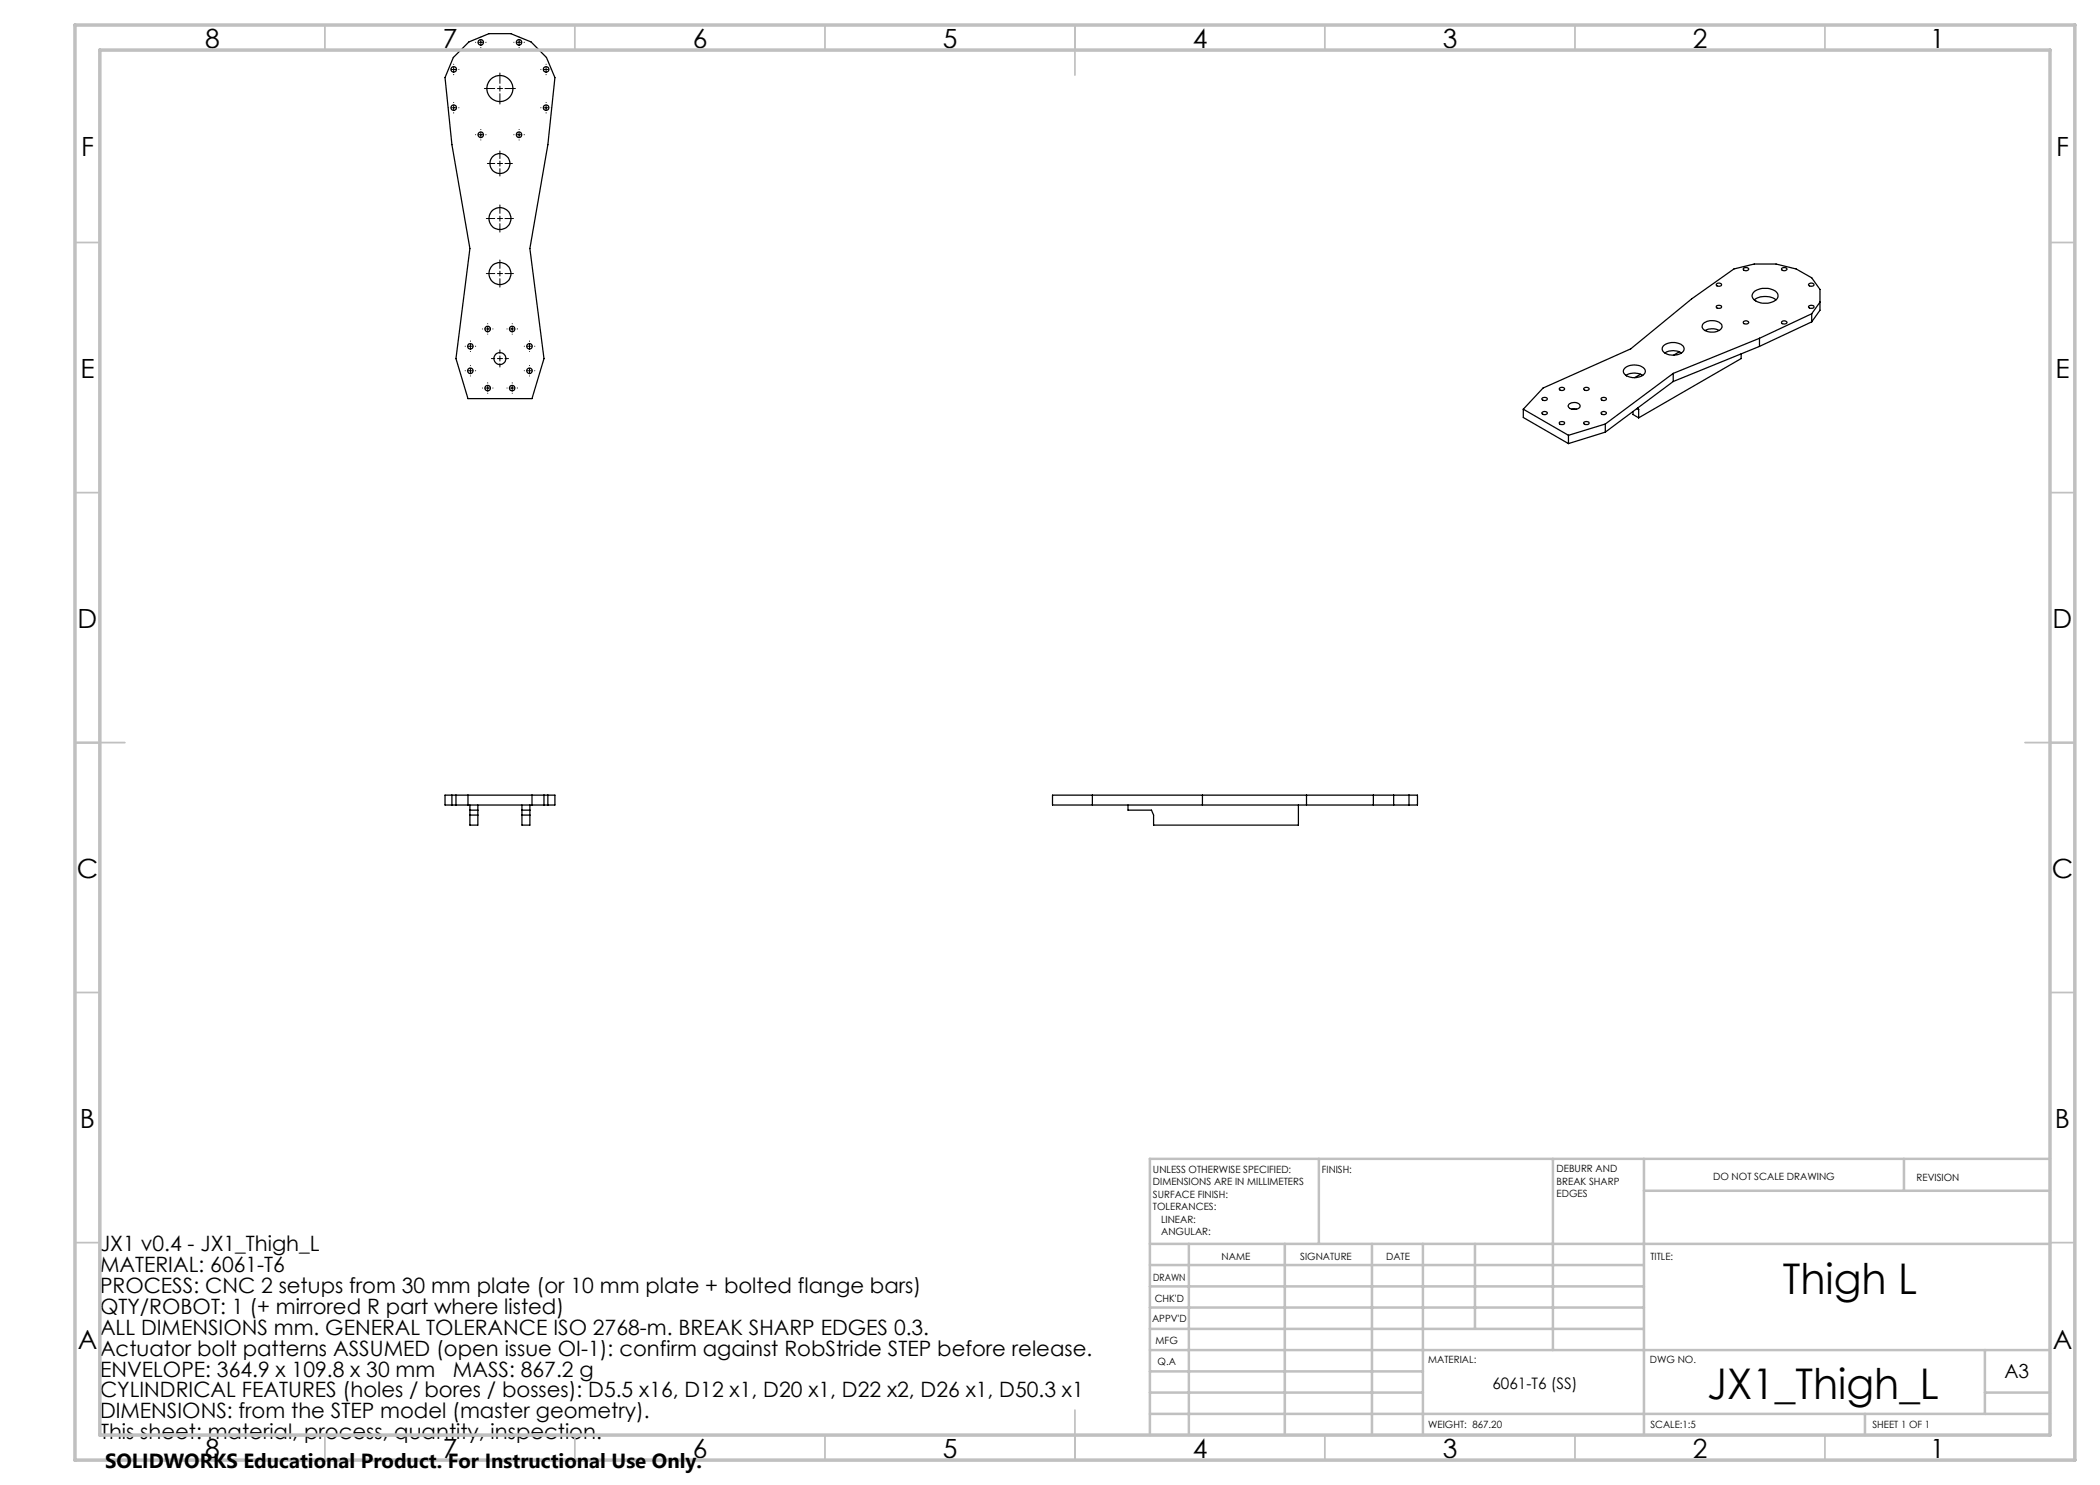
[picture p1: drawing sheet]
<svg xmlns="http://www.w3.org/2000/svg" width="420mm" height="297mm" viewBox="0 0 420 297" stroke-linecap="round" stroke-linejoin="round" font-family="sans-serif">
<g fill="none" stroke="#000" stroke-width=".25">
<path d="M90.7 11.5l3.1-3.1 4-1.7h4.4l4 1.7 3.1 3.1 1.7 4-1.4 13.4-3.6 20.8 2.8 22-2.4 8h-12.8l-2.4-8 2.8-22-3.6-20.8-1.4-13.4zM343.3 56.8a.54 .54 0 0 1 .6-.2 .54 .54 0 0 1 .4 .5 .54 .54 0 0 1-.6 .2 .54 .54 0 0 1-.4-.5zM348.8 53.6a.67 .67 0 0 1 .9 .3 .61 .61 0 0 1-.5 .3 .61 .61 0 0 1-.5-.4zM350.7 58.5a3.7 3.7 0 0 1 4.8 .1 1.31 1.31 0 0 1-1.2 1.9 3.3 3.3 0 0 1-3.8-1l-.1-.4zM350.8 60a3.9 3.9 0 0 1 4.4 0M356.3 53.7a.66 .66 0 0 1 1.1 .2 .61 .61 0 0 1-.6 .3 .61 .61 0 0 1-.5-.4zM361.8 56.8a.54 .54 0 0 1 .6-.2 .54 .54 0 0 1 .4 .5 .66 .66 0 0 1-1.1-.2zM308.4 79.7a.64 .64 0 0 1 1.1 .1 .61 .61 0 0 1-.6 .3 .61 .61 0 0 1-.5-.4zM311.9 77.6a.54 .54 0 0 1 .6-.2 .54 .54 0 0 1 .4 .5 .54 .54 0 0 1-.6 .2 .54 .54 0 0 1-.4-.5zM316.8 77.6a.54 .54 0 0 1 .6-.2 .54 .54 0 0 1 .4 .5 .66 .66 0 0 1-1.1-.2zM320.4 79.5a.54 .54 0 0 1 .8 .4 .54 .54 0 0 1-.6 .2 .54 .54 0 0 1-.3-.4zM324.9 73.7a3 3 0 0 1 4.1 .2 1.3 1.3 0 0 1-1.5 1.6 2.28 2.28 0 0 1-2.8-1.2z"/>
<path d="M325.2 75.1a3.4 3.4 0 0 1 3.3 0M328.1 74.9l-1.2 .6M332.7 69.2a3.1 3.1 0 0 1 4 .2 1.3 1.3 0 0 1-1.4 1.6 2.3 2.3 0 0 1-2.9-1.2zM333 70.6a3.3 3.3 0 0 1 3.3 0M334.6 74.7l-13.5 10.1M334.6 74.7v1.6M334.6 76.3l-13.5 10.1M335.9 70.3l-1.2 .7M340.7 64.7a2.77 2.77 0 0 1 3.6 .2 1.32 1.32 0 0 1-1.5 1.5 2.2 2.2 0 0 1-2.4-1zM341 66.1a2.99 2.99 0 0 1 2.8 0M343.3 61.2a.67 .67 0 0 1 1 .2 .61 .61 0 0 1-1-.1zM348.2 70.8v.9l-20.5 11.9"/>
<path d="M348.7 64.3a.65 .65 0 0 1 1 .3 .64 .64 0 0 1-1-.2zM351.9 67.7l-17.3 7M351.9 67.7v1.6M351.9 69.3l-17.3 7M356.3 64.3a.65 .65 0 0 1 1.1 .3 .64 .64 0 0 1-1.1-.2zM361.8 61.2a.67 .67 0 0 1 1 .2 .64 .64 0 0 1-1.1-.1zM362.3 64.4l1.7-2.3v-4.2l-1.7-2.3a16.8 16.8 0 0 0-15.5-1.8l-8.5 6-12.2 10-17.5 7.8-3.9 4.2M362.3 62.8l-10.4 4.9M362.3 62.8v1.6M362.3 64.4l-10.4 4.9M364 60.4l-1.7 2.4M304.7 81.8l9 5.3"/>
<path d="M304.7 81.8v1.7l9 5.2M308.4 82.5a.64 .64 0 0 1 1.1 .2 .61 .61 0 0 1-.6 .2 .61 .61 0 0 1-.5-.4zM311.9 84.5a.67 .67 0 0 1 1 .2 .61 .61 0 0 1-1-.1zM313.7 87.1v1.6M313.9 80.7a1.37 1.37 0 0 1 2.1 .5 1.41 1.41 0 0 1-2.4 0zM314.4 81.8h.9M316.8 84.5a.67 .67 0 0 1 1 .2 .64 .64 0 0 1-1.1-.1zM320.3 82.5a.54 .54 0 0 1 .5-.2 .54 .54 0 0 1 .4 .5 .54 .54 0 0 1-.6 .2 .54 .54 0 0 1-.3-.5zM321.1 84.8l-7.4 2.3M321.1 84.8v1.6M321.1 86.4l-7.4 2.3M326.6 82.3v.6l1.1 .7"/>
<path d="M327.4 81.7l.3 .2M327.6 81.6l.1 .3M327.7 81.9v1.7M89 159h22v2h-22zM90.4 159v2M91.2 159v2M93.6 159v2M106.4 159v2M108.8 159v2M109.6 159v2M210.5 159h73v2h-73zM218.5 159v2"/>
<path d="M240.5 159v2M261.3 159v2M274.7 159v2M278.7 159v2M281.8 159v2M94 161v4h1.6v-4M94 162h1.6M94 163h1.6M104.4 162h1.6M104.4 161v4h1.6v-4M104.4 163h1.6M225.6 161v1h4.7l.4 1v2h29v-4"/>
<circle cx="90.7" cy="13.9" r=".55"/>
<circle cx="96.1" cy="8.5" r=".55"/>
<circle cx="100" cy="17.7" r="2.6"/>
<circle cx="103.8" cy="8.5" r=".55"/>
<circle cx="109.2" cy="13.9" r=".56"/>
<circle cx="90.7" cy="21.5" r=".55"/>
<circle cx="96.1" cy="27" r=".55"/>
<circle cx="100" cy="32.7" r="2"/>
<circle cx="103.8" cy="27" r=".55"/>
<circle cx="109.2" cy="21.5" r=".56"/>
<circle cx="100" cy="43.7" r="2.2"/>
<circle cx="100" cy="54.7" r="2.2"/>
<circle cx="94.1" cy="69.3" r=".55"/>
<circle cx="94.1" cy="74.2" r=".55"/>
<circle cx="97.5" cy="77.6" r=".56"/>
<circle cx="97.5" cy="65.8" r=".56"/>
<circle cx="100" cy="71.7" r="1.2"/>
<circle cx="102.4" cy="77.6" r=".55"/>
<circle cx="102.4" cy="65.8" r=".55"/>
<circle cx="105.9" cy="69.3" r=".56"/>
<circle cx="105.9" cy="74.2" r=".56"/>
</g>
<g fill="none" stroke="#000" stroke-width=".2">
<path d="M89.7 13.9h.1M90.2 13.9h1.1M90.7 12.8v.1M90.7 13.4v1M90.7 14.9v.1M91.8 13.9h.1M95.1 8.5h.1M95.6 8.5h1.1M96.2 7.4h.1M96.2 8v1M96.2 9.5h.1M96.9 17.7h2.1"/>
<path d="M97.2 8.5h.1M99.5 17.7h1M100 14.6v2.1M100 17.2v1M100 18.7v2.1M101 17.7h2.1M102.8 8.5h.1M103.3 8.5h1M103.8 7.4h.1M103.8 8v1M103.8 9.5h.1M104.8 8.5h.1"/>
<path d="M108.2 13.9h.1M108.7 13.9h1M109.2 12.8v.1M109.2 13.4v1M109.2 14.9v.1M110.2 13.9h.1M89.7 21.6h.1M90.2 21.6h1.1M90.7 20.5h.1M90.7 21v1M90.7 22.5v.1M91.8 21.6h.1"/>
<path d="M95.1 26.9h.1M95.6 26.9h1.1M96.2 25.9h.1M96.2 26.5v.9M96.2 28h.1M97.2 26.9h.1M97.5 32.7h1.5M99.5 32.7h1M100 30.2v1.5M100 32.2v1M100 33.7v1.5M101 32.7h1.5"/>
<path d="M102.8 26.9h.1M103.3 26.9h1M103.8 25.9h.1M103.8 26.5v.9M103.8 28h.1M104.8 26.9h.1M108.2 21.6h.1M108.7 21.6h1M109.2 20.5h.1M109.2 21v1M109.2 22.5v.1M110.2 21.6h.1"/>
<path d="M97.3 54.7h1.7M97.3 43.7h1.7M99.5 54.7h1M99.5 43.7h1M100 41v1.7M100 43.2v1M100 44.7v1.7M100 52v1.7M100 54.2v1M100 55.7v1.7M101 54.7h1.7M101 43.7h1.7"/>
<path d="M93 69.2h.1M93 74.2h.1M93.6 69.2h1M93.6 74.2h1M94.1 68.2v.1M94.1 68.8v1M94.1 70.3h.1M94.1 73.1h.1M94.1 73.7v1M94.1 75.2h.1M95.1 69.2h.1M95.1 74.2h.1"/>
<path d="M96.5 65.8h.1M96.5 77.6h.1M97 65.8h1M97 77.6h1M97.5 64.7v.1M97.5 65.3v1M97.5 66.8h.1M97.5 76.5v.1M97.5 77.1v1M97.5 78.6v.1M98.3 71.7h.7M98.6 65.8h.1"/>
<path d="M98.6 77.6h.1M99.5 71.7h1M100 70v.7M100 71.2v1M100 72.7v.7M101 71.7h.7M101.4 65.8h.1M101.4 77.6h.1M101.9 65.8h1M101.9 77.6h1M102.4 64.7v.1M102.4 65.3v1"/>
<path d="M102.4 66.8h.1M102.4 76.5v.1M102.4 77.1v1M102.4 78.6v.1M103.4 65.8h.1M103.4 77.6h.1M104.8 69.2h.1M104.8 74.2h.1M105.4 69.2h1M105.4 74.2h1M105.9 68.2v.1M105.9 68.8v1"/>
<path d="M105.9 70.3h.1M105.9 73.1h.1M105.9 73.7v1M105.9 75.2h.1M106.9 69.2h.1M106.9 74.2h.1"/>
</g>
<g fill="none" stroke="#c0c0c0" stroke-width=".35">
<path d="M65 5v5M115 5v5M165 5v5M215 5v10M265 5v5M315 5v5M365 5v5M15 48.5h5M410 48.5h5M15 98.5h5M410 98.5h5M15 148.5h10"/>
<path d="M405 148.5h10M15 198.5h5M410 198.5h5M15 248.5h5M410 248.5h5M65 287v5M115 287v5M165 287v5M215 282v10M265 287v5M315 287v5M365 287v5"/>
</g>
<g fill="none" stroke="#c0c0c0" stroke-width=".5">
<path d="M263.8 231.8v17M310.6 231.8v38.2M328.8 231.8v55.2M328.8 238.2h81.2M380.8 231.8v6.4M410 231.8h-180v55.2M230 248.8h180M230 257.3h98.8M230 253h98.8M237.8 248.8v38.2M257 248.8v38.2M274.4 248.8v38.2"/>
<path d="M284.6 248.8v38.2M295 248.8v17M230 265.8h98.8M230 261.5h98.8M230 278.5h54.6M230 274.3h54.6M230 270h180M397 278.5h13M397 270v12.8M230 282.8h180M373 282.8v4.2"/>
</g>
<path d="M15 5h400v287h-400zM20 10h390v277h-390z" fill="none" stroke="#c0c0c0" stroke-width=".7"/>
<g font-size="8.5">
<text x="356.6" y="258.8">Thigh L</text>
<text x="341.4" y="279.7">JX1_Thigh_L</text>
</g>
<g font-size="5.3">
<text x="41" y="9.5">8</text>
<text x="88.5" y="9.5">7</text>
<text x="138.5" y="9.5">6</text>
<text x="188.5" y="9.5">5</text>
<text x="238.5" y="9.5">4</text>
<text x="288.5" y="9.5">3</text>
<text x="338.5" y="9.5">2</text>
<text x="386" y="9.5">1</text>
<text x="16.2" y="31.2">F</text>
<text x="411.2" y="31.2">F</text>
<text x="16.1" y="75.5">E</text>
<text x="411.1" y="75.5">E</text>
<text x="15.5" y="125.5">D</text>
<text x="410.5" y="125.5">D</text>
<text x="15.4" y="175.5">C</text>
<text x="410.4" y="175.5">C</text>
<text x="16" y="225.5">B</text>
<text x="411" y="225.5">B</text>
<text x="15.5" y="269.7">A</text>
<text x="410.5" y="269.7">A</text>
<text x="41" y="291.5">8</text>
<text x="88.5" y="291.5">7</text>
<text x="138.5" y="291.5">6</text>
<text x="188.5" y="291.5">5</text>
<text x="238.5" y="291.5">4</text>
<text x="288.5" y="291.5">3</text>
<text x="338.5" y="291.5">2</text>
<text x="386" y="291.5">1</text>
</g>
<g font-size="4.2">
<text x="20" y="250.3">JX1 v0.4 - JX1_Thigh_L</text>
<text x="20" y="254.4">MATERIAL: 6061-T6</text>
<text x="20" y="258.6">PROCESS: CNC 2 setups from 30 mm plate (or 10 mm plate + bolted flange bars)</text>
<text x="20" y="262.8">QTY/ROBOT: 1 (+ mirrored R part where listed)</text>
<text x="20" y="267">ALL DIMENSIONS mm. GENERAL TOLERANCE ISO 2768-m. BREAK SHARP EDGES 0.3.</text>
<text x="20" y="271.1">Actuator bolt patterns ASSUMED (open issue OI-1): confirm against RobStride STEP before release.</text>
<text x="20" y="275.3">ENVELOPE: 364.9 x 109.8 x 30 mm</text>
<text x="90.6" y="275.3">MASS: 867.2 g</text>
<text x="20" y="279.5">CYLINDRICAL FEATURES (holes / bores / bosses): D5.5 x16, D12 x1, D20 x1, D22 x2, D26 x1, D50.3 x1</text>
<text x="20" y="283.7">DIMENSIONS: from the STEP model (master geometry).</text>
<text x="20" y="287.8">This sheet: material, process, quantity, inspection.</text>
</g>
<text font-size="4.1" x="21" y="293.7">SOLIDWORKS Educational Product. For Instructional Use Only.</text>
<text font-size="3.9" x="400.9" y="275.5">A3</text>
<text font-size="3.2" x="298.5" y="277.9">6061-T6 (SS)</text>
<g font-size="2">
<text x="230.6" y="234.6">UNLESS OTHERWISE SPECIFIED:</text>
<text x="230.6" y="237.1">DIMENSIONS ARE IN MILLIMETERS</text>
<text x="230.6" y="239.6">SURFACE FINISH:</text>
<text x="264.4" y="234.6">FINISH:</text>
<text x="311.3" y="234.5">DEBURR AND</text>
<text x="311.3" y="237">BREAK SHARP</text>
<text x="311.3" y="239.5">EDGES</text>
<text x="342.6" y="236">DO NOT SCALE DRAWING</text>
<text x="383.3" y="236.2">REVISION</text>
<text x="230.6" y="242.1">TOLERANCES:</text>
<text x="232.2" y="244.6">LINEAR:</text>
<text x="232.2" y="247.1">ANGULAR:</text>
<text x="244.3" y="252">NAME</text>
<text x="260" y="251.9">SIGNATURE</text>
<text x="277.2" y="251.9">DATE</text>
<text x="330.1" y="251.9">TITLE:</text>
<text x="230.6" y="256.1">DRAWN</text>
<text x="230.9" y="260.3">CHK'D</text>
<text x="230.4" y="264.4">APPV'D</text>
<text x="231.1" y="268.8">MFG</text>
<text x="231.5" y="273">Q.A</text>
<text x="285.6" y="272.5">MATERIAL:</text>
<text x="330" y="272.5">DWG NO.</text>
<text x="285.6" y="285.5">WEIGHT: 867.20</text>
<text x="330.1" y="285.6">SCALE:1:5</text>
<text x="374.5" y="285.6">SHEET 1 OF 1</text>
</g>
</svg>
